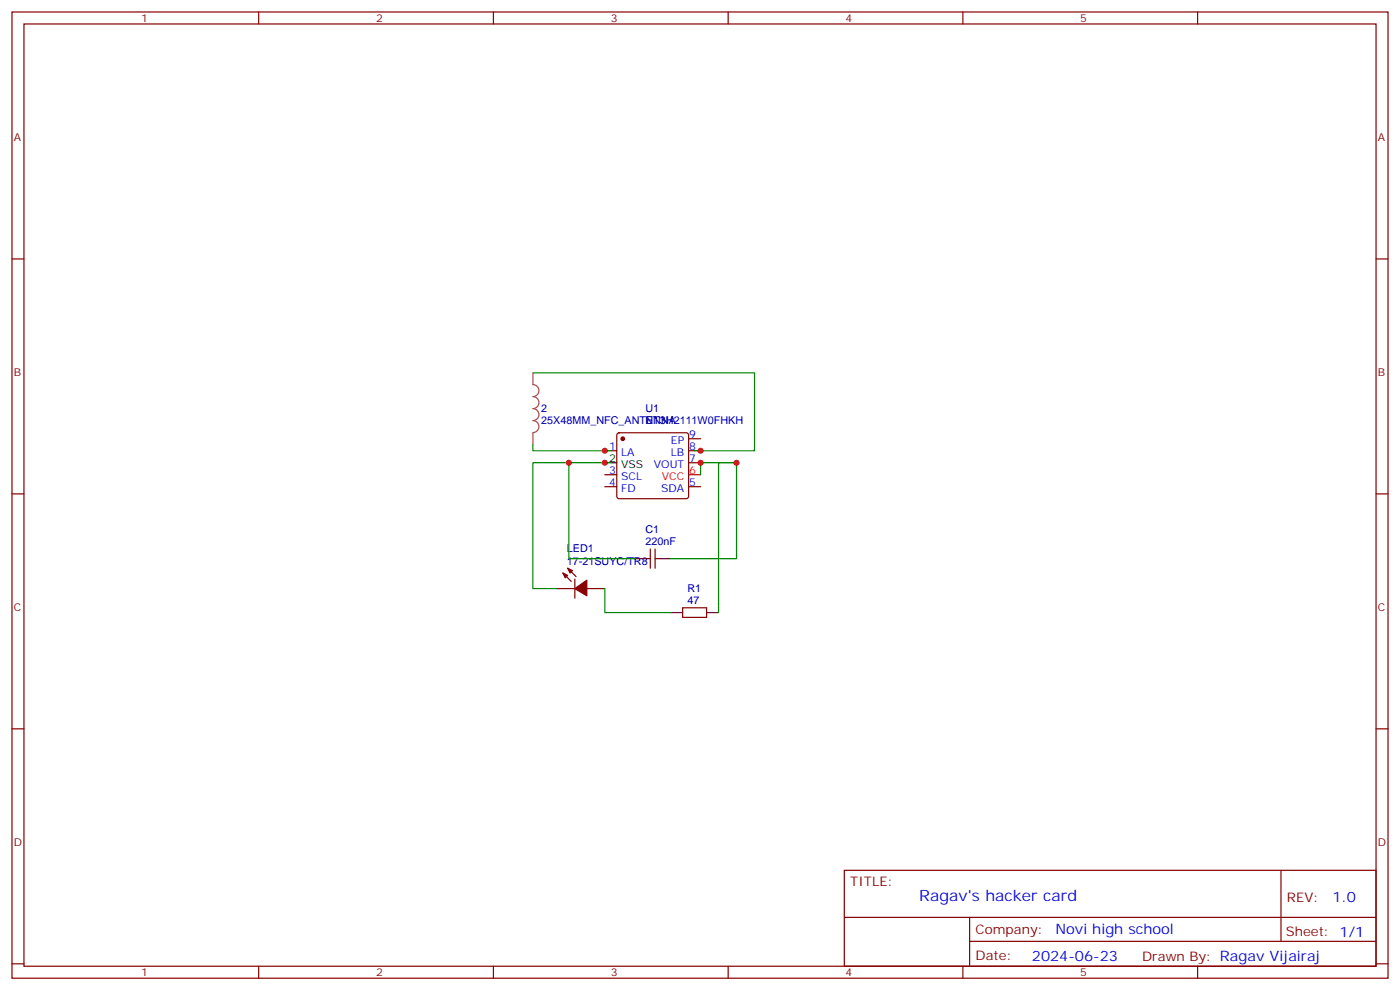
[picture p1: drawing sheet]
<svg xmlns="http://www.w3.org/2000/svg" width="412mm" height="292mm" viewBox="0 0 412 292" stroke-linecap="round" stroke-linejoin="round" font-family="sans-serif">
<g fill="none" stroke="#870000" stroke-width=".35">
<path d="M3.5 3.5h405.4v284.4h-405.4zM7.1 7.1h398.2v277.2h-398.2zM76.2 3.5v3.6M145.3 3.5v3.6M214.5 3.5v3.6M283.6 3.5v3.6M352.8 3.5v3.6M3.5 76.2h3.6M405.3 76.2h3.6M178.2 132.6h3.5M178.2 139.7h3.5M181.9 127.6l.5-.2h19.7l.5 .2 .2 .5v17.9l-.2 .5-.5 .3h-19.7l-.5-.3-.2-.5v-17.9z"/>
<path d="M202.8 129.1h3.6M202.8 132.6h3.6M202.8 136.2h3.6M3.5 145.3h3.6M178.2 143.2h3.5M202.8 143.2h3.6M405.3 145.3h3.6M164 173.2h5.3M165.8 168.6l2.5 2.5M167.2 167.2l2.5 2.5M169.3 170.4v5.6M172.9 173.2h5.3"/>
<path d="M190.5 164.4h1.1M191.6 161.6v5.6M193 161.6v5.6M193 164.4h1M201.1 178.9h7v2.8h-7zM3.5 214.5h3.6M405.3 214.5h3.6M248.7 256.1h156.6v28.2h-156.6zM377.3 256.1v20.9M248.7 270h156.5M285.6 277h119.6M285.6 270v14.1"/>
<path d="M3.5 283.6h3.6M76.2 284.3v3.6M145.3 284.3v3.6M214.5 284.3v3.6M283.6 284.3v3.6M352.8 284.3v3.6M405.3 283.6h3.6"/>
</g>
<path d="M202.8 139.7h3.6" fill="none" stroke="#f00" stroke-width=".35"/>
<path d="M178.2 136.2h3.5M187 164.4h3.5M194 164.4h3.6M197.6 180.3h3.5M208.1 180.3h3.6" fill="none" stroke="#000" stroke-width=".35"/>
<g fill="#870000" stroke="#870000" stroke-width=".35">
<path d="M165.8 168.6l1.4 .7-.7 .7z"/>
<path d="M167.2 167.2l1.4 .7-.7 .7z"/>
<path d="M169.3 173.2l3.6-2.5v4.6z"/>
<circle cx="183.4" cy="129.1" r=".53"/>
</g>
<path d="M157 109.7v3.5a1.76 1.76 0 0 1 1.8 1.8 1.76 1.76 0 0 1-1.8 1.7 1.76 1.76 0 0 1 1.8 1.8 1.76 1.76 0 0 1-1.8 1.7 1.76 1.76 0 0 1 1.7 1.8 1.76 1.76 0 0 1-1.7 1.8 1.76 1.76 0 0 1 1.7 1.7 1.76 1.76 0 0 1-1.7 1.8M157 127.4v3.5" fill="none" stroke="#a64a4a" stroke-width=".35"/>
<path d="M157 109.7h65.2v22.9h-17.6M157 130.9v1.7h22.9M167.6 136.2h-10.6v37h7M179.9 136.2h-12.3v28.2h19.4M206.4 139.7v-3.5h10.6v28.2h-19.4M217 136.2h-5.3v44.1M178.2 173.2v7.1h19.4" fill="none" stroke="#008700" stroke-width=".35"/>
<g fill="#c00">
<circle cx="167.6" cy="136.2" r=".88"/>
<circle cx="217" cy="136.2" r=".88"/>
<circle cx="178.2" cy="132.6" r=".88"/>
<circle cx="178.2" cy="136.2" r=".88"/>
<circle cx="206.4" cy="132.6" r=".88"/>
<circle cx="206.4" cy="136.2" r=".88"/>
</g>
<text font-size="4.6" fill="#00f" x="270.8" y="265.1">Ragav's hacker card</text>
<g font-size="4.2" fill="#00f">
<text x="392.5" y="265.4">1.0</text>
<text x="310.9" y="274.9">Novi high school</text>
<text x="304" y="282.7">2024-06-23</text>
</g>
<g font-size="3.9" fill="#800">
<text x="250.5" y="260.7">TITLE:</text>
<text x="379.1" y="265.4">REV:</text>
<text x="287.4" y="274.9">Company:</text>
<text x="378.7" y="275.5">Sheet: 1/1</text>
<text x="287.4" y="282.6">Date:</text>
<text x="336.4" y="282.7">Draw</text>
<text x="346.6" y="282.7">n By: Ragav Vijairaj</text>
</g>
<g font-size="3.2" fill="#800">
<text x="41.6" y="6.5">1</text>
<text x="110.8" y="6.5">2</text>
<text x="179.9" y="6.5">3</text>
<text x="249.1" y="6.5">4</text>
<text x="318.2" y="6.5">5</text>
<text x="4.1" y="41.6">A</text>
<text x="405.9" y="41.6">A</text>
<text x="4.1" y="110.8">B</text>
<text x="405.9" y="110.8">B</text>
<text x="4.1" y="179.9">C</text>
<text x="405.9" y="179.9">C</text>
<text x="4.1" y="249.1">D</text>
<text x="405.9" y="249.1">D</text>
<text x="41.6" y="287.3">1</text>
<text x="110.8" y="287.3">2</text>
<text x="179.9" y="287.3">3</text>
<text x="249.1" y="287.3">4</text>
<text x="318.2" y="287.3">5</text>
</g>
<g font-size="3.2" fill="#000080">
<text x="159.5" y="124.6">25X48MM_NFC_ANTENNA</text>
<text x="159.5" y="121.4">2</text>
<text x="190.2" y="124.8">NT3H2111W0FHKH</text>
<text x="190.2" y="121.1">U1</text>
<text x="190.2" y="160.5">220nF</text>
<text x="190.2" y="156.9">C1</text>
<text x="167" y="166.2">17-21SUYC/TR8</text>
<text x="167" y="162.5">LED1</text>
<text x="202.5" y="177.8">47</text>
<text x="202.5" y="174.2">R1</text>
</g>
<g font-size="3.2" fill="#00f">
<text x="197.6" y="130.5">EP</text>
<text x="203" y="128.8">9</text>
<text x="179.5" y="132.3">1</text>
<text x="183" y="134.1">LA</text>
<text x="192.6" y="137.6">VOUT</text>
<text x="197.6" y="134.1">LB</text>
<text x="203" y="132.3">8</text>
<text x="203" y="135.8">7</text>
<text x="179.5" y="142.9">4</text>
<text x="179.5" y="139.3">3</text>
<text x="183" y="141.1">SCL</text>
<text x="203" y="142.9">5</text>
<text x="183" y="144.6">FD</text>
<text x="194.8" y="144.6">SDA</text>
</g>
<g font-size="3.2">
<text x="179.5" y="135.8">2</text>
<text x="183" y="137.6">VSS</text>
</g>
<g font-size="3.2" fill="#f00">
<text x="194.9" y="141.1">VCC</text>
<text x="203" y="139.3">6</text>
</g>
</svg>
